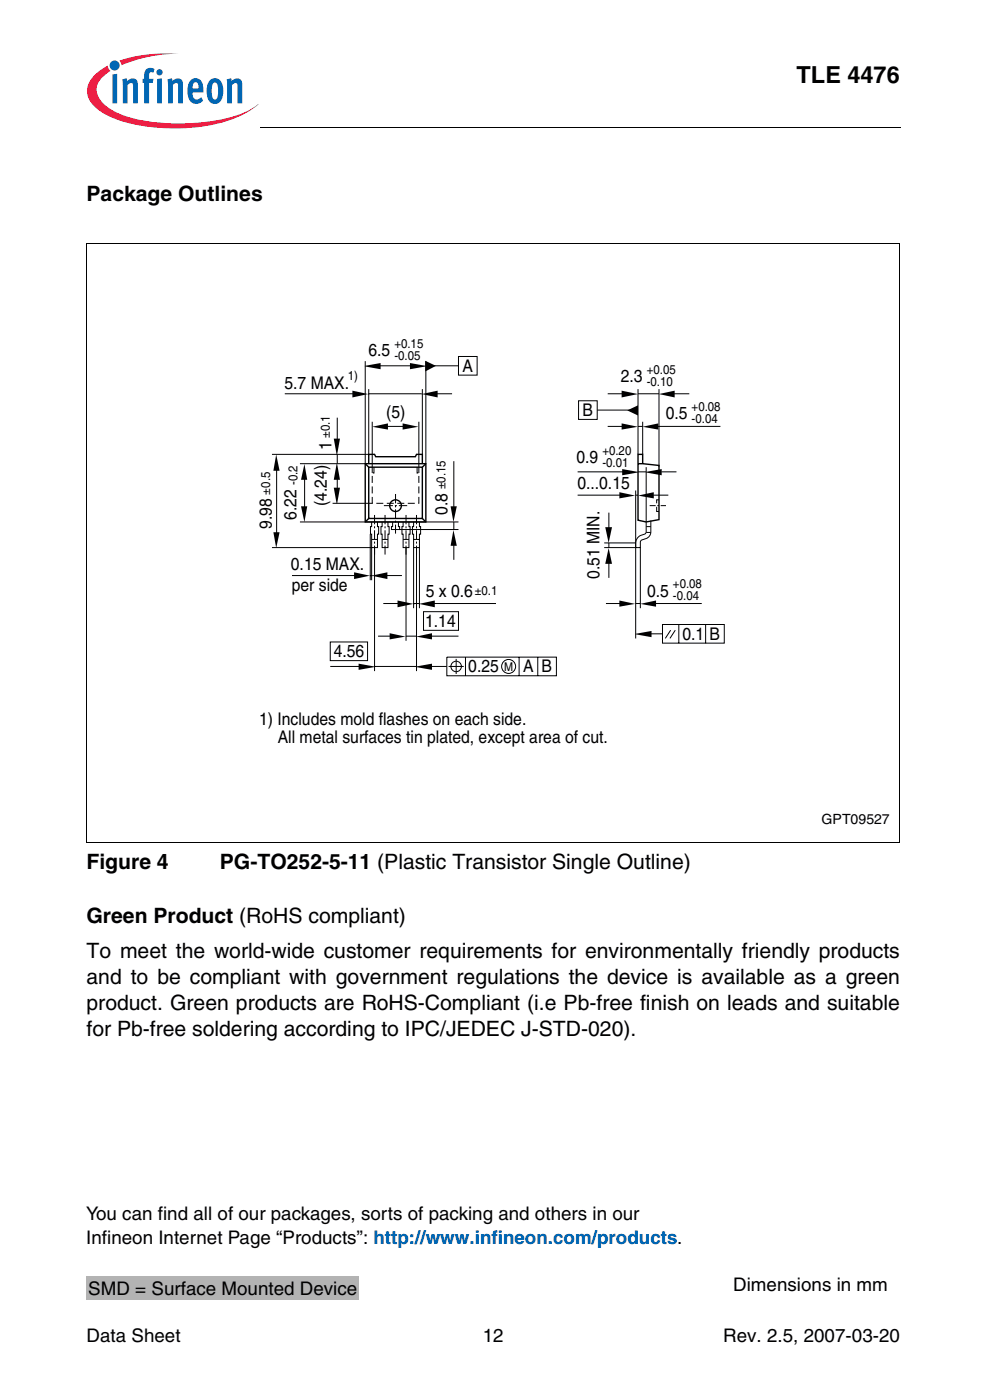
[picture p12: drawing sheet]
<svg xmlns="http://www.w3.org/2000/svg" width="207mm" height="294mm" viewBox="0 0 207 294" stroke-linecap="round" stroke-linejoin="round" font-family="sans-serif">
<circle cx="24.1" cy="13.8" r="1.06" fill="#0166b3"/>
<g fill="#ed1a40">
<path d="M25.1 12.7l.7-.2a31.7 31.7 0 0 1 11.7-1.2 31 31 0 0 0-11.4 2.2l-.6 .2z"/>
<path d="M19.7 16a10.9 10.9 0 0 1 2.9-2.2l.2 .6 .4 .5a4.8 4.8 0 0 0-2.9 4.1 6.1 6.1 0 0 0 3.7 4.4 31.1 31.1 0 0 0 15.1 2.5 30.9 30.9 0 0 0 13.6-3l1.6-1.1a19.2 19.2 0 0 1-10.1 4.5 41 41 0 0 1-19.9-1.3 9.9 9.9 0 0 1-5.6-4.2 4.2 4.2 0 0 1 1-4.8z"/>
</g>
<g fill="#0166b3">
<path d="M23.6 15.7l1-.2v6.2h-1z"/>
<path d="M25.7 16.7l.9-.3 .1 .6a1.19 1.19 0 0 1 1.4-.5 1.19 1.19 0 0 1 .8 1.3v3.9h-.9l-.1-4a.4 .4 0 0 0-.6-.2l-.5 .4v3.8h-1z"/>
<path d="M30.8 14.5l.7-.2 .8 .1 .2 .1-.3 .8-.2-.1a.46 .46 0 0 0-.6 .2l-.1 1.2h.9l-.1 .8h-.8v4.3h-1v-4.3h-.3v-.8h.3v-.7a1.72 1.72 0 0 1 .5-1.4z"/>
<path d="M35.2 16.7l.9-.3 .1 .6a1.19 1.19 0 0 1 1.4-.5 1.19 1.19 0 0 1 .8 1.3v3.9h-1v-4a.4 .4 0 0 0-.6-.2l-.5 .4v3.8h-1z"/>
<path d="M47.6 16.7l.9-.3 .2 .6a1.19 1.19 0 0 1 1.4-.5 1.19 1.19 0 0 1 .8 1.3v3.9h-1l-.1-4a.4 .4 0 0 0-.6-.2l-.5 .4v3.8h-1z"/>
<path d="M32.8 15.2a.7 .7 0 0 1 1.4 0 .7 .7 0 0 1-1.4 0zM33 16.6l1-.1v5.2h-1z"/>
<path d="M40.1 16.8a1.55 1.55 0 0 1 1.7-.2 1.55 1.55 0 0 1 .8 1.5l.1 1.3h-2.3a1.06 1.06 0 0 0 .3 1.1 1.06 1.06 0 0 0 1.1 .3l.5-.4 .4 .7a1.83 1.83 0 0 1-2.2 .6 1.83 1.83 0 0 1-1.1-1.9v-1.6l.3-.8zM40.7 17.5l-.3 1.1h1.3v-.7a.56 .56 0 0 0-.4-.6 .56 .56 0 0 0-.6 .2z"/>
<path d="M44.2 16.7a1.68 1.68 0 0 1 1.8 0 1.68 1.68 0 0 1 .8 1.6l.1 1.4a1.9 1.9 0 0 1-2.3 2.1 2.85 2.85 0 0 1-1.2-3.2 2.71 2.71 0 0 1 .8-1.9zM44.8 17.5a4.2 4.2 0 0 0 0 3.3l.4 .1a1.49 1.49 0 0 0 .6-1.8v-.4a1.15 1.15 0 0 0-.7-1.4z"/>
</g>
<path d="M18.2 28.8h45.9v4.8h-45.9z" fill="#fff"/>
<path d="M54.7 26.6l.1 .2z" fill="#000"/>
<path d="M54.8 26.7h134.4" fill="none" stroke="#000" stroke-width=".21"/>
<g fill="#fff">
<path d="M18.2 253.9h125.9v14.4h-125.9z"/>
<path d="M152.4 268.6h36.6v4.5h-36.6z"/>
</g>
<path d="M18.2 268.2h57.2v4.9h-57.2z" fill="#b3b3b3"/>
<g fill="none" stroke="#000" stroke-width=".21">
<path d="M18.3 51.2h170.7M18.3 51.2v125.9M188.9 51.2v126M76.7 75.9v21.5h-13.7M79.6 76.9h6.9M89.4 75.9v21.5M90.7 76.9h5.6M96.3 74.9h3.9v3.9h-3.9zM58.1 98.4v14M59.8 82.8h14.7M70.8 87.8v4.7M70.8 95.5v1.9"/>
<path d="M77.4 81.8v13.7h-20.3M77.4 82.8h11.2M78.2 88.6v10.8M81.1 89.6h3.9M88 88.6v10.8M88.7 81.8v13.7M91.5 82.8h3.4M95.3 96.9v9.9M121.3 99.2h9.8M121.5 84.2h3.9v3.9h-3.9zM125.4 86.2h7.4M127.6 89.6h3.5"/>
<path d="M127.6 82.8h3.5M134 89.6h1M134 82.8h4.4M134 81.8v13.7M134 99.2h1.7M135 88.6v6.9M135.7 98.2v13.6l-.1 .3a2.31 2.31 0 0 0-2.1 3h1v-1.2l.3-.4a1.82 1.82 0 0 0 1.9-1.7v-2.4M137.9 89.6h13.4M138.4 81.8v16.3M138.9 99.2h3.2M141.3 82.8h3.5M57.1 115.1h21v6.8"/>
<path d="M63 109.7h33.3M64 100.4v6.4M69.9 105.8h8.3M70.8 100.4v2.4M77.8 112.3v9.6M78.1 109.7v1h-.3v1.6h.3v2.8h1.2v-2.8h.2v-1.6h-.2v-1M78.1 113.4h1.2M78.7 115.1v25.9M80.3 109.7v1h-.3v1.6h.3v2.8h1.2v-2.8h.2v-1.6h-.2v-1M80.3 113.4h1.2M82.5 109.7v1h-.3v.6h1.7v-.6h-.2v-1M83.8 111.3h12.5"/>
<path d="M84.7 109.7v1h-.3v1.6h.3v2.8h1.2v-2.8h.2v-1.6h-.2v-1M84.7 113.4h1.2M85.3 115.1v19.6M86.9 109.7v1h-.3v1.6h.3v2.8h1.2v-2.8h.2v-1.6h-.2v-1M86.9 113.4h1.2M86.9 115.1v12.7M87.5 115.1v25.9M88.1 115.1v12.7M95.3 109.7v1.6M95.3 114.2v3.5M121.3 104.1h9.3M126.9 115.1h6.6"/>
<path d="M126.9 114.1h6.6M127.9 107.7v3.5M127.9 114.1v1M127.9 118v3.4M133.5 103.1v31.1M133.5 104.1h.5M134.5 115.1v12.7M135.7 111.9h1M135.7 110.7h1M137.2 104.1h3.2M61.3 121h13.6M69.4 134.9h7.8v3.9h-7.8z"/>
<path d="M77.8 121h.3M79.4 133.7h3.4M80.5 126.8h3.4M81 121h3.4M85.3 133.7h2.2M86.9 126.8h1.2M88.9 128.5h7.4v4h-7.4zM90.4 133.7h5.9M91 126.8h13.2M93.8 138.1h23.1v3.9h-23.1zM95.8 138.5v3.2M97.8 138.1v3.9"/>
<path d="M109 138.1v3.9M112.9 138.1v3.9M127.3 126.8h3.4M133.5 126.8h1M136.4 133.2h2.7M137.4 126.8h10M139.1 131.2h13v4h-13zM140.9 132.4l-1.2 1.8M141.8 132.4l-1.1 1.8M142.6 131.2v4M148.2 131.2v4M69.4 140.1h6.3"/>
<path d="M78.7 140.1h8.8M90.4 140.1h3.4M94.2 140.1h3.2M18.2 177.1h170.7"/>
<circle cx="95.8" cy="140.1" r="1.1"/>
<circle cx="106.8" cy="140.1" r="1.47"/>
</g>
<g fill="#000">
<path d="M76.6 76.9l3.3-.6v1.3l-3.3-.6zM86.1 76.3l3.3 .6v.1l-3.3 .6zM89.3 75.8l2.3 1.1-2.3 1.2zM58 95.5l.7 3.4h-1.3zM63.9 97.5l.6 3.3h-1.3zM70.1 92.2h1.3l-.6 3.3h-.1zM70.7 97.5h.1l.6 3.3h-1.3zM74 82.1l3.3 .7-3.3 .7zM78.2 89.7l3.3-.7v1.3zM84.6 89l3.3 .7-3.3 .6zM88.5 82.8h.1zM88.6 82.8l3.3-.7v1.4z"/>
<path d="M131.7 86.3l2.3-1.1v2.1zM130.6 89l3.4 .7-3.4 .6zM130.7 98.6l3.3 .6v.1l-3.3 .6zM130.6 82.1l3.4 .7-3.4 .7zM134.9 89.7l3.4-.7v1.3zM135.7 99.2l3.3-.6v1.3l-3.3-.6zM138.4 82.8l3.3-.7v1.4zM57.4 111.9h1.3l-.7 3.3zM63.2 106.4h1.3l-.6 3.3zM70.1 102.5h1.3l-.6 3.3h-.1zM94.6 106.4h1.3l-.7 3.3zM95.2 111.4l.7 3.3h-1.3z"/>
<path d="M127.8 115.2l.7 3.3h-1.4zM127.1 110.8h1.4l-.7 3.3zM130.1 103.4l3.3 .8-3.3 .5zM134 104.2l3.3-.8v1.3zM74.4 120.3l3.3 .7-3.3 .7zM78 121l3.4-.7v1.4zM85.2 133.8h.1zM81.8 133.1l3.4 .7-3.4 .6zM83.5 126.2l3.3 .7-3.3 .7zM87.4 133.8l3.3-.7v1.3zM88 126.9l3.3-.7v1.4zM133.4 133.3l.1-.1z"/>
<path d="M130.1 126.2l3.3 .7-3.3 .6zM133.5 133.2l3.3-.6v1.3l-3.3-.6zM134.5 126.9l3.3-.7v1.3zM78.6 140.1v.1zM75.3 139.5l3.3 .6v.1l-3.3 .6zM87.4 140.1v.1zM87.4 140.1l3.3-.6v1.3l-3.3-.6z"/>
</g>
<path d="M78.5 98.2v1.2h-.3v6.4h9.8v-6.4h-.4v-1.2M138.4 107.5h-.5v-2.5h.5" fill="none" stroke="#000" stroke-width=".21" stroke-dasharray="1.5 .7" stroke-linecap="butt"/>
<g fill="none" stroke="#000" stroke-width=".29">
<path d="M76.7 97.4h12.7v12.3h-12.7zM76.7 97.4l.7 .8M77.4 98.2h11.3v10.8h-11.3zM77.4 97.4v-1.9h1.3l.2 .5h8.3l.3-.5h1.2v1.9M89.4 97.4l-.7 .8M134 97.4l4.4 .4v11.4l-2.7 .5-1.7-.4v-13.8h1v1.9M77.4 109l-.7 .7M88.7 109l.7 .7"/>
<circle cx="83.1" cy="106.3" r="1.22"/>
</g>
<path d="M78.7 108.2v8.3M80.9 108.2v8.3M83.1 103.8v8.3M85.3 108.2v8.3M87.5 108.2v8.3" fill="none" stroke="#000" stroke-width=".21" stroke-dasharray="2 .4 .4 .4" stroke-linecap="butt"/>
<path d="M80.6 106.3h4.9" fill="none" stroke="#000" stroke-width=".21" stroke-dasharray="1.9 .4 .4 .4" stroke-linecap="butt"/>
<path d="M136.4 106.3h3.5" fill="none" stroke="#000" stroke-width=".21" stroke-dasharray="1.3 .4 .4 .4" stroke-linecap="butt"/>
<text font-size="4.9" x="167.3" y="17.4">TLE 4476</text>
<g font-size="4.4">
<text x="18.2" y="42.3">Package Outlines</text>
<text x="18.2" y="182.6">Figure 4</text>
<text x="46.2" y="182.6">PG-TO252-5-11 (Plastic Transistor Single Outline)</text>
<text x="18.2" y="194">Green Product (RoHS compliant)</text>
<text x="18.2" y="201.4">To meet the world-wide customer requirements for environmentally friendly products</text>
<text x="18.2" y="206.8">and to be compliant with government regulations the device is available as a green</text>
<text x="18.2" y="212.2">product. Green products are RoHS-Compliant (i.e Pb-free finish on leads and suitable</text>
<text x="18.2" y="217.7">for Pb-free soldering according to IPC/JEDEC J-STD-020).</text>
</g>
<g font-size="3.9">
<text x="18.1" y="256.5">You can find all of our packages, sorts of packing and others in our</text>
<text x="18.1" y="261.4">Infineon Internet Page “Products”: http://www.infineon.com/products.</text>
<text x="18.5" y="272.1">SMD = Surface Mounted Device</text>
<text x="154" y="271.2">Dimensions in mm</text>
<text x="18.2" y="282.1">Data Sheet</text>
<text x="101.4" y="282.1">12</text>
<text x="151.9" y="282.1">Rev. 2.5, 2007-03-20</text>
</g>
<g font-size="3.7">
<text x="77.4" y="74.9">6.5</text>
<text x="59.7" y="81.8">5.7 MAX.</text>
<text x="97.1" y="78.2">A</text>
<text x="130.4" y="80.3">2.3</text>
<text x="81.1" y="87.9">(5)</text>
<text x="122.3" y="87.5">B</text>
<text x="139.8" y="88.1">0.5</text>
<text x="69.6" y="94.5" transform="rotate(-90 69.6 94.5)">1</text>
<text x="121.1" y="97.3">0.9</text>
<text x="68.6" y="106.3" transform="rotate(-90 68.6 106.3)">(4.24)</text>
<text x="121.3" y="102.8">0...0.15</text>
<text x="57.1" y="111.2" transform="rotate(-90 57.1 111.2)">9.98</text>
<text x="62.3" y="109.2" transform="rotate(-90 62.3 109.2)">6.22</text>
<text x="94" y="108.3" transform="rotate(-90 94 108.3)">0.8</text>
<text x="61.1" y="119.7">0.15 MAX.</text>
<text x="61.3" y="124.1">per side</text>
<text x="89.4" y="125.4">5 x 0.6</text>
<text x="125.9" y="121.7" transform="rotate(-90 125.9 121.7)">0.51 MIN.</text>
<text x="135.9" y="125.4">0.5</text>
<text x="89.3" y="131.8">1.14</text>
<text x="143.3" y="134.4">0.1</text>
<text x="149" y="134.4">B</text>
<text x="70.1" y="138.2">4.56</text>
<text x="98.4" y="141.3">0.25</text>
<text x="109.9" y="141.3">A</text>
<text x="113.7" y="141.3">B</text>
<text x="54.4" y="152.3">1) Includes mold flashes on each side.</text>
<text x="58.3" y="156.2">All metal surfaces tin plated, except area of cut.</text>
</g>
<text font-size="3" x="172.6" y="173.2">GPT09527</text>
<g font-size="2.7">
<text x="82.8" y="73.2">+0.15</text>
<text x="82.8" y="75.7">-0.05</text>
<text x="73" y="79.9">1)</text>
<text x="135.8" y="81">-0.10</text>
<text x="135.8" y="78.6">+0.05</text>
<text x="145.3" y="88.9">-0.04</text>
<text x="145.3" y="86.4">+0.08</text>
<text x="69.2" y="92.1" transform="rotate(-90 69.2 92.1)">±0.1</text>
<text x="126.5" y="95.6">+0.20</text>
<text x="62.5" y="102" transform="rotate(-90 62.5 102)">-0.2</text>
<text x="126.5" y="98.1">-0.01</text>
<text x="56.8" y="103.9" transform="rotate(-90 56.8 103.9)">±0.5</text>
<text x="93.6" y="102.8" transform="rotate(-90 93.6 102.8)">±0.15</text>
<text x="99.7" y="125.1">±0.1</text>
<text x="141.3" y="123.7">+0.08</text>
<text x="141.3" y="126.1">-0.04</text>
</g>
<text font-size="2.5" x="105.9" y="141">M</text>
</svg>
